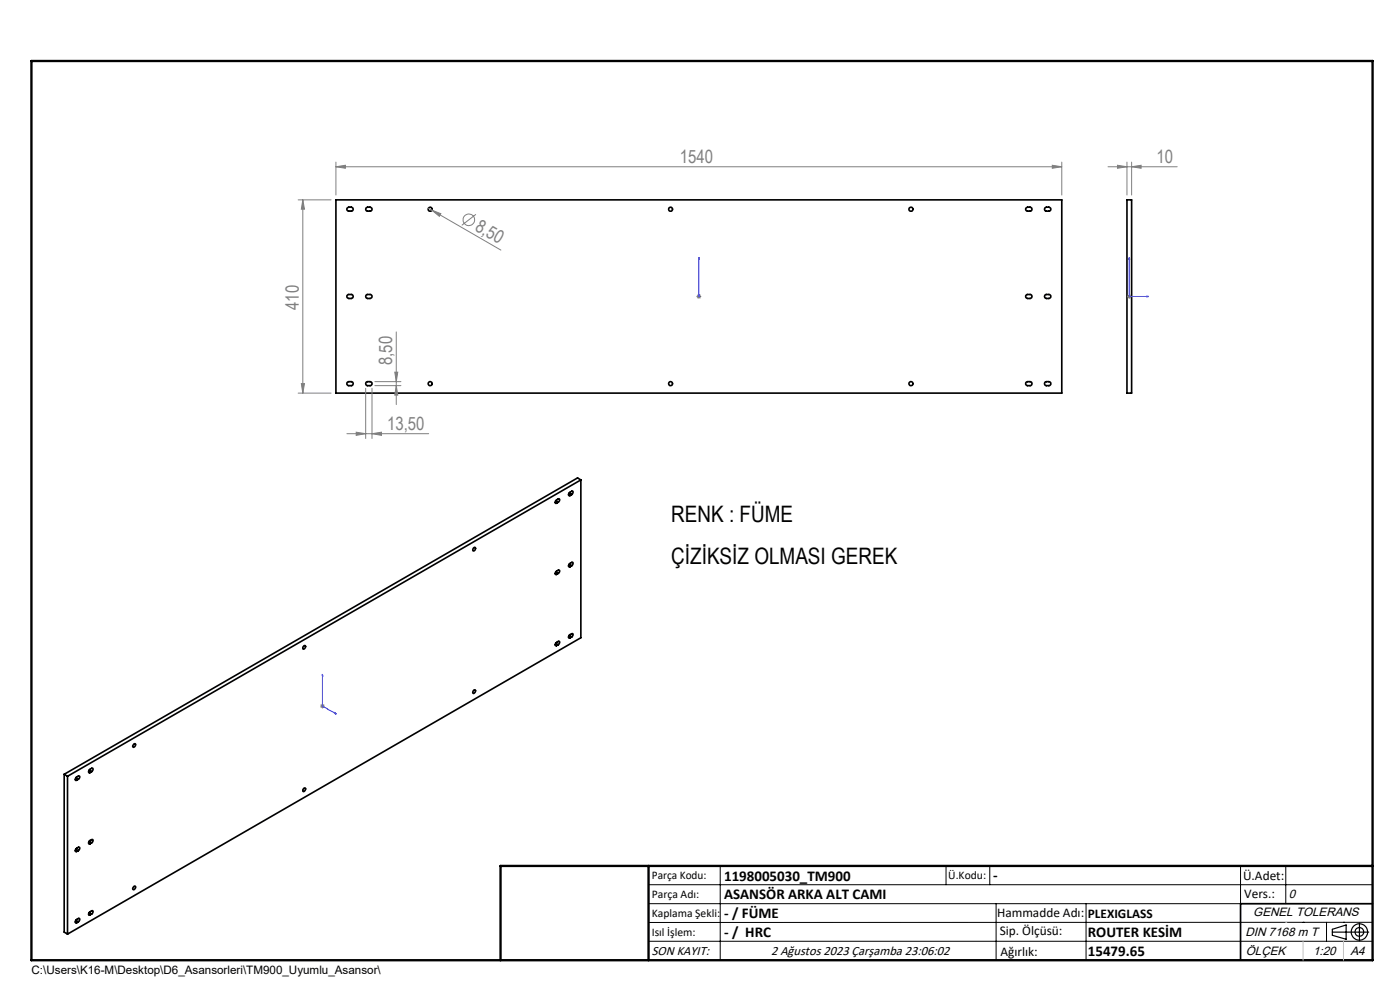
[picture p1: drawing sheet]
<svg xmlns="http://www.w3.org/2000/svg" width="297mm" height="210mm" viewBox="0 0 297 210" stroke-linecap="round" stroke-linejoin="round" font-family="sans-serif">
<g fill="none" stroke="#000" stroke-width=".35">
<path d="M71.3 42.4h153.9v41h-153.9zM73.7 44.1l.8-.2a.42 .42 0 0 1 .4 .5 .42 .42 0 0 1-.4 .4l-.7-.1-.2-.2zM77.6 44.1l.9-.2a.42 .42 0 0 1 .4 .5 .42 .42 0 0 1-.4 .4l-.7-.1-.2-.3zM217.7 44.1l.8-.2a.42 .42 0 0 1 .4 .5 .42 .42 0 0 1-.4 .4l-.7-.1-.2-.2zM221.7 44.1l.8-.2a.42 .42 0 0 1 .4 .5 .42 .42 0 0 1-.4 .4l-.7-.1-.2-.3zM239.1 42.4h1v41h-1zM73.7 62.6l.2-.1h.6a.42 .42 0 0 1 .4 .4 .42 .42 0 0 1-.4 .4l-.8-.2zM77.6 62.6l.3-.1h.6a.42 .42 0 0 1 .4 .4 .42 .42 0 0 1-.4 .4l-.9-.2zM217.8 62.5h.7a.42 .42 0 0 1 .4 .4 .42 .42 0 0 1-.4 .4h-.5a.42 .42 0 0 1-.4-.3 .42 .42 0 0 1 .2-.5zM221.7 62.6l.2-.1h.6a.42 .42 0 0 1 .4 .4 .42 .42 0 0 1-.4 .4l-.8-.2zM73.7 81.1l.8-.1a.42 .42 0 0 1 .4 .4 .42 .42 0 0 1-.4 .4l-.7-.1-.2-.2zM77.6 81.1l.9-.1a.42 .42 0 0 1 .4 .4 .42 .42 0 0 1-.4 .4l-.7-.1-.2-.3z"/>
<path d="M217.8 81h.7a.42 .42 0 0 1 .4 .4 .42 .42 0 0 1-.4 .4h-.5a.42 .42 0 0 1-.4-.3 .42 .42 0 0 1 .2-.5zM221.7 81.1l.8-.1a.42 .42 0 0 1 .4 .4 .42 .42 0 0 1-.4 .4l-.7-.1-.2-.3zM100.4 116.3l.1-.1a.27 .27 0 0 1 .4 .1 .27 .27 0 0 1-.1 .4l-.1 .1a.22 .22 0 0 1-.3 .1 .22 .22 0 0 1-.1-.4zM117.8 106.6l.3 .1M117.9 106.2l.5 .3M118.4 106.5a.42 .42 0 0 0 .1-.7l-.4 .2a.35 .35 0 0 0-.4 .4 .35 .35 0 0 0 .4 .3M118.4 106.5l-.3 .2M120.6 104.9l.3 .2M120.7 104.6l.6 .3M120.7 119.7l.6 .3M121.3 104.9a.4 .4 0 0 0 .3-.3 .4 .4 0 0 0-.2-.4l-.5 .2a.4 .4 0 0 0-.3 .3 .4 .4 0 0 0 .2 .5l.1-.1M121.3 104.9l-.4 .2"/>
<path d="M123.2 101.8v33.5l-108.9 62.8M123.2 101.8l-108.9 62.9M123.2 101.8l-.7-.4-108.9 62.8M64.5 137a.27 .27 0 0 1 .4 .1 .27 .27 0 0 1-.2 .4l-.1 .1a.23 .23 0 0 1-.3 .1 .23 .23 0 0 1-.1-.4zM117.8 121.7l.3 .1M117.8 136.8l.3 .1M117.9 121.3l.5 .3M117.9 136.4l.5 .4M118.4 121.6a.39 .39 0 0 0 .3-.3 .39 .39 0 0 0-.2-.4l-.4 .2a.35 .35 0 0 0-.4 .4 .35 .35 0 0 0 .4 .3M118.4 136.8a.42 .42 0 0 0 .1-.8l-.4 .3a.34 .34 0 0 0-.3 .3 .34 .34 0 0 0 .3 .3M118.4 121.6l-.3 .2M118.4 136.8l-.3 .1"/>
<path d="M120.6 120l.3 .2M120.6 135.1l.3 .2M120.7 134.8l.6 .3M121.3 120a.4 .4 0 0 0 .3-.3 .4 .4 0 0 0-.2-.4l-.5 .2a.4 .4 0 0 0-.3 .3 .4 .4 0 0 0 .2 .5l.1-.1M121.3 135.1a.38 .38 0 0 0 .3-.3 .38 .38 0 0 0-.2-.4l-.5 .2a.4 .4 0 0 0-.3 .3 .4 .4 0 0 0 .2 .5l.1-.1M121.3 120l-.4 .2M121.3 135.1l-.4 .2M28.4 157.8a.24 .24 0 0 1 .4 0 .24 .24 0 0 1-.1 .4 .28 .28 0 0 1-.2 .3 .28 .28 0 0 1-.3-.3zM100.5 146.4a.27 .27 0 0 1 .4 .1 .27 .27 0 0 1-.1 .4l-.1 .1a.22 .22 0 0 1-.3 .1 .22 .22 0 0 1-.1-.4zM13.6 164.2l.7 .5M13.6 164.2v33.5l.7 .4M14.3 164.7v33.4"/>
<path d="M16 165.3l.3 .2M16.1 165l.5 .3M16.6 165.3a.39 .39 0 0 0 .3-.3 .39 .39 0 0 0-.2-.4l-.4 .2a.35 .35 0 0 0-.4 .4 .35 .35 0 0 0 .4 .3M16.6 165.3l-.3 .2M18.8 163.7l.3 .2M18.8 178.8l.3 .2M18.9 163.4l.5 .3M18.9 178.5l.5 .3M19.4 163.7a.42 .42 0 0 0 .1-.8l-.4 .3a.35 .35 0 0 0-.3 .3 .35 .35 0 0 0 .3 .4M19.4 178.8a.39 .39 0 0 0 .3-.3 .39 .39 0 0 0-.2-.4l-.4 .2a.35 .35 0 0 0-.3 .3 .35 .35 0 0 0 .3 .4M19.4 163.7l-.3 .2M19.4 178.8l-.3 .2"/>
<path d="M64.5 167.2a.24 .24 0 0 1 .3 0 .24 .24 0 0 1 0 .4 .28 .28 0 0 1-.2 .3 .28 .28 0 0 1-.4-.2zM16 180.4l.3 .2M16 195.6l.3 .1M16.1 180.1l.5 .3M16.1 195.2l.5 .3M16.6 195.5a.42 .42 0 0 0 .1-.7l-.4 .2a.35 .35 0 0 0-.4 .4 .35 .35 0 0 0 .4 .3M16.6 180.4a.42 .42 0 0 0 .1-.7l-.4 .2a.34 .34 0 0 0-.4 .4 .34 .34 0 0 0 .4 .3M16.6 195.5l-.3 .2M16.6 180.4l-.3 .2M18.8 193.9l.3 .2M18.9 193.6l.5 .3M19.4 193.9a.39 .39 0 0 0 .3-.3 .39 .39 0 0 0-.2-.4l-.4 .2a.34 .34 0 0 0-.3 .4 .34 .34 0 0 0 .3 .3"/>
<path d="M19.4 193.9l-.3 .2M28.5 188h.1a.37 .37 0 0 1 .1 .5 .37 .37 0 0 1-.5 .1zM291.2 191.7h-28v12"/>
<circle cx="91.3" cy="44.4" r=".43"/>
<circle cx="142.2" cy="44.4" r=".43"/>
<circle cx="193.2" cy="44.4" r=".43"/>
<circle cx="91.3" cy="81.4" r=".43"/>
<circle cx="142.2" cy="81.4" r=".43"/>
<circle cx="193.2" cy="81.4" r=".43"/>
</g>
<g fill="none" stroke="#808080" stroke-width=".21">
<path d="M71.3 35.4l2-.3v.6zM71.3 34.4v7M71.3 35.4h153.9M223.2 35.1l2 .3-2 .3zM225.2 34.4v7M235.1 35.4h14.6M237.1 35.1l2 .3-2 .3zM239.1 34.4v7M240.1 35.4l2-.3v.6zM240.1 34.4v7M63.3 42.4h6.9M64.2 42.4l.4 2h-.7z"/>
<path d="M64.2 42.4v41M90.9 44.2l.7 .4M91.6 44.6l1.9 .7-.3 .6zM91.6 44.6l14.7 8.4M101 45.5l-3 2.3M83.7 78.9h.7l-.3 2.1zM84.1 70.4v15.4M147.7 62.9h1.1M147.9 62.5l.7 .7M148.3 62.4v1M148.6 62.5l-.7 .7M239.1 62.9h1"/>
<path d="M239.2 62.5l.7 .7M239.6 62.4v1M239.9 62.5l-.7 .7M63.3 83.4h6.9M63.9 81.4h.7l-.4 2zM73.6 92h17.3M75.6 91.7l2 .3-2 .3zM77.6 82.4v10.6M78.9 92l2-.3v.6zM78.9 82.4v10.6M79.5 81h5.6M79.5 81.8h5.6"/>
<path d="M84.1 81.8l.3 2h-.7zM67.9 149.8h1M68.1 149.4l.7 .7M68.4 149.3v1M68.8 149.4l-.7 .7"/>
<circle cx="99.5" cy="46.6" r="1.23"/>
</g>
<g fill="none" stroke="#000" stroke-width=".25">
<path d="M282.6 197.7h7.8M282.6 197.1l3-.9v3l-3-.8zM288.4 195.8v3.8M106.2 203.7h185"/>
<circle cx="288.4" cy="197.7" r="1.74"/>
<circle cx="288.4" cy="197.7" r=".93"/>
</g>
<path d="M148.3 54.6v.4v-.4M148.3 54.6v8.3M239.6 54.6v8.3h4.1M239.6 54.6l.1 .4h-.2zM148.3 62.8v.2zM148.3 62.9h.1M243.3 62.8l.4 .1-.4 .1zM68.4 143v6.8l3 1.7M68.4 143l.1 .4-.2-.1zM71 151.2l.4 .3-.4-.1z" fill="none" stroke="#00f" stroke-width=".21"/>
<g fill="none" stroke="#000" stroke-width=".21">
<path d="M137.6 187.7h153.6M137.6 191.7h153.6M137.6 199.7h153.6M152.8 183.7v20M200.7 183.7v4M210 183.7v4M211.3 191.7v12M230.4 191.7v12M263.2 183.7v20M272.8 183.7v8M276.4 195.6h.1M281.4 195.6v4.1"/>
<path d="M285 195.6h.1M291.2 195.6l-153.6 .1"/>
</g>
<path d="M6.7 12.9h284.5v190.8h-284.5zM137.6 183.7v20M291.2 183.7h-185v20" fill="none" stroke="#000" stroke-width=".5"/>
<path d="M276.4 199.7v4M285 199.7v4" fill="none" stroke="#c0c0c0" stroke-width=".21"/>
<path d="M272.8 195.6h.1" fill="none" stroke="#c0c0c0" stroke-width=".25"/>
<g fill="#00f">
<path d="M148.3 62.8v.2zM148.3 54.6v.4z"/>
<path d="M71 151.2l.4 .3-.4-.1zM68.4 143l.1 .4-.2-.1z"/>
<path d="M243.3 62.8l.4 .1-.4 .1zM239.6 54.6l.1 .4h-.2z"/>
</g>
<g fill="#808080">
<path d="M91.6 44.6l1.9 .7-.3 .6z"/>
<path d="M223.2 35.1l2 .3-2 .3zM71.3 35.4l2-.3v.6zM240.1 35.4l2-.3v.6zM237.1 35.1l2 .3-2 .3z"/>
<path d="M75.6 91.7l2 .3-2 .3zM78.9 92l2-.3v.6z"/>
<path d="M64.2 42.4l.4 2h-.7zM63.9 81.4h.7l-.4 2z"/>
<path d="M83.7 78.9h.7l-.3 2.1zM84.1 81.8l.3 2h-.7z"/>
</g>
<g font-size="4.8">
<text x="142.4" y="110.6">RENK : FÜME</text>
<text x="142.4" y="119.7">ÇİZİKSİZ OLMASI GEREK</text>
</g>
<g font-size="3.9" fill="#808080">
<text x="144.2" y="34.5">1540</text>
<text x="245.3" y="34.5">10</text>
<text x="100.6" y="48.8" transform="rotate(30 100.6 48.8)">8,50</text>
<text x="63.4" y="65.7" transform="rotate(-90 63.4 65.7)">410</text>
<text x="83.2" y="77.5" transform="rotate(-90 83.2 77.5)">8,50</text>
<text x="82.1" y="91.1">13,50</text>
</g>
<g font-size="3.2">
<text x="153.6" y="186.8">1198005030_TM900</text>
<text x="153.6" y="190.8">ASANSÖR ARKA ALT CAMI</text>
<text x="210.7" y="186.6">-</text>
<text x="153.6" y="194.8">- / FÜME</text>
<text x="153.6" y="198.8">- / HRC</text>
<text x="230.8" y="198.7">ROUTER KESİM</text>
<text x="230.8" y="202.8">15479.65</text>
</g>
<g font-size="2.8">
<text x="263.7" y="186.7">Ü.Adet:</text>
<text x="263.9" y="190.5">Vers.:</text>
<text x="211.5" y="194.5">Hammadde Adı:</text>
<text x="230.8" y="194.7">PLEXIGLASS</text>
<text x="138.3" y="202.6">SON KAYIT:</text>
<text x="163.6" y="202.6">2 Ağustos 2023 Çarşamba 23:06:02</text>
<text x="212.1" y="198.4">Sip. Ölçüsü:</text>
<text x="212.2" y="202.7">Ağırlık:</text>
</g>
<g font-size="2.6">
<text x="273.4" y="190.4">0</text>
<text x="265.9" y="194.4">GENEL TOLERANS</text>
<text x="264.2" y="198.5">DIN 7168 m T</text>
<text x="264.3" y="202.6">ÖLÇEK</text>
<text x="278.5" y="202.6">1:20</text>
<text x="286.5" y="202.6">A4</text>
</g>
<g font-size="2.5">
<text x="138.3" y="186.4">Parça Kodu:</text>
<text x="138.3" y="190.5">Parça Adı:</text>
<text x="201.2" y="186.5">Ü.Kodu:</text>
<text x="138.3" y="194.5">Kaplama Şekli:</text>
<text x="138.3" y="198.6">Isıl İşlem:</text>
<text x="6.7" y="206.7">C:\Users\K16-M\Desktop\D6_Asansorleri\TM900_Uyumlu_Asansor\</text>
</g>
</svg>
